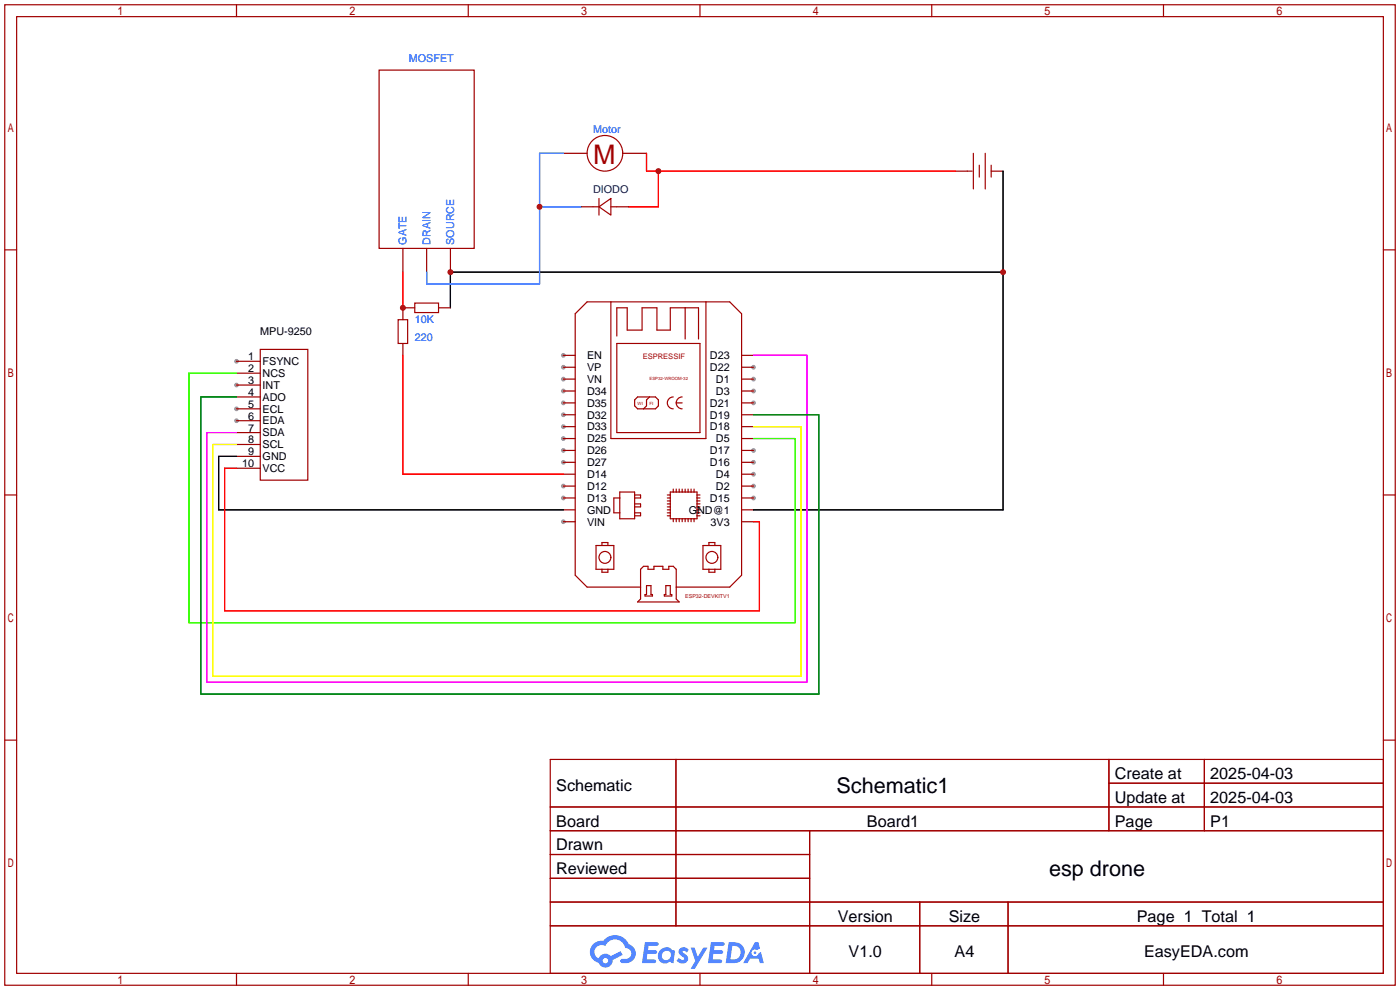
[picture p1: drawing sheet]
<svg xmlns="http://www.w3.org/2000/svg" width="299mm" height="212mm" viewBox="0 0 299 212" stroke-linecap="round" stroke-linejoin="round" font-family="sans-serif">
<g fill="#999">
<circle cx="161" cy="106.4" r=".51"/>
<circle cx="161" cy="103.9" r=".51"/>
<circle cx="161" cy="101.3" r=".51"/>
<circle cx="161" cy="98.8" r=".51"/>
<circle cx="161" cy="96.3" r=".51"/>
<circle cx="161" cy="86.1" r=".51"/>
<circle cx="161" cy="83.6" r=".51"/>
<circle cx="161" cy="81" r=".51"/>
<circle cx="161" cy="78.5" r=".51"/>
<circle cx="120.4" cy="75.9" r=".51"/>
<circle cx="120.4" cy="78.5" r=".51"/>
<circle cx="120.4" cy="81" r=".51"/>
<circle cx="120.4" cy="83.6" r=".51"/>
<circle cx="120.4" cy="86.1" r=".51"/>
<circle cx="120.4" cy="88.6" r=".51"/>
<circle cx="120.4" cy="91.2" r=".51"/>
<circle cx="120.4" cy="93.7" r=".51"/>
<circle cx="120.4" cy="96.3" r=".51"/>
<circle cx="120.4" cy="98.8" r=".51"/>
<circle cx="120.4" cy="103.9" r=".51"/>
<circle cx="120.4" cy="106.4" r=".51"/>
<circle cx="120.4" cy="111.5" r=".51"/>
<circle cx="50.5" cy="77.2" r=".51"/>
<circle cx="50.5" cy="82.3" r=".51"/>
<circle cx="50.5" cy="87.4" r=".51"/>
<circle cx="50.5" cy="89.9" r=".51"/>
</g>
<g fill="none" stroke="#a10000" stroke-width=".25">
<path d="M1 1h297.2v209.6h-297.2zM3.6 3.6h292.1v204.4h-292.1zM50.5 1v2.6M100.1 1v2.6M149.6 1v2.6M199.1 1v2.6M248.7 1v2.6M1 53.4h2.6M295.7 53.4h2.5M1 105.8h2.6M295.7 105.8h2.5M1 158.2h2.6"/>
<path d="M295.7 158.2h2.5M117.6 162.3h178.1v45.7h-178.1zM117.6 172.5h178.1M117.6 177.5h178.1M144.5 162.3v35.6M173 177.5v30.5M237 162.3v15.2M237 167.4h58.7M257.4 162.3v15.2M117.6 182.6h55.4M117.6 192.8h178.1M117.6 187.7h55.4"/>
<path d="M117.6 197.9h178.1M196.6 192.8v15.2M215.4 192.8v15.2M50.5 208v2.6M100.1 208v2.6M149.6 208v2.6M199.1 208v2.6M248.7 208v2.6"/>
</g>
<g fill="#5487ff">
<path d="M145.3 202.7a1.3 1.3 0 0 1 1.9 .3l-.4 .6a.54 .54 0 0 0-.9-.2l.1 .2a1.34 1.34 0 0 1 .9 1.8 1.47 1.47 0 0 1-2.3-.1l.5-.6 .8 .5a.31 .31 0 0 0 .4-.3 .31 .31 0 0 0-.3-.4 1.12 1.12 0 0 1-.7-1.8z"/>
<path d="M147.6 202.5h.9l.6 2 1.2-2h.9l-2.7 4.6h-.9l1-1.7z"/>
<path d="M137.8 201.4h1.7a1.31 1.31 0 0 1 1.2 .2 .4 .4 0 0 1-.3 .5l-1.8 .1-.1 .9h1.6a.4 .4 0 0 1 .4 .4 .4 .4 0 0 1-.5 .4h-1.6l-.2 1.2h1.4a.46 .46 0 0 1 .5 0 .46 .46 0 0 1 .1 .5l-.4 .2h-2.6z"/>
<path d="M151.9 201.4h1.7a1.32 1.32 0 0 1 1.2 .2 .39 .39 0 0 1-.3 .5l-1.8 .1-.1 .9h1.6a.4 .4 0 0 1 .4 .4 .4 .4 0 0 1-.4 .4h-1.7l-.2 1.2h1.4a.46 .46 0 0 1 .5 0 .46 .46 0 0 1 .1 .5l-.4 .2h-2.6z"/>
<path d="M161.3 201.4h.8l.3 1.3-.6 .4a.75 .75 0 0 0-1.1 .3 .75 .75 0 0 0 .5 1 .75 .75 0 0 0 .9-.7l.5-.2 .6 2.3h-.8l-.3-.9h-1.8l-.5 .9h-1z"/>
<path d="M155.7 201.4l-.6 4.4h1.5a2.27 2.27 0 0 0 2.6-2.2 2.27 2.27 0 0 0-2.7-2.2zM156.5 202.1a1.5 1.5 0 0 1 1.8 1.6 1.5 1.5 0 0 1-1.9 1.4h-.3z"/>
<path d="M141.2 203a1.6 1.6 0 0 0-.3 2.3 1.6 1.6 0 0 0 2.3 .2l.7 .3 .3-2.4-.1-.3-.5-.1a1.58 1.58 0 0 0-2.4 0zM141.8 203.5a.98 .98 0 0 1 1.6 .4 .98 .98 0 0 1-1.1 1.3 .94 .94 0 0 1-.9-.7 .94 .94 0 0 1 .4-1z"/>
<path d="M126.8 201.8a2.37 2.37 0 0 0 1.1 4 1.54 1.54 0 0 0 1.8 1 1.54 1.54 0 0 0 1.2-1.6l2.2-1.1-.5-.8-2 1a1.57 1.57 0 0 0-2.7 .5 1.5 1.5 0 0 1-.7-2.1 1.5 1.5 0 0 1 2.2-.5 2.23 2.23 0 0 1 2.3-1.4 2.23 2.23 0 0 1 2 1.8 1.16 1.16 0 0 1 1.2 1.1 1.16 1.16 0 0 1-1.1 1.2h-.7a.47 .47 0 0 0-.5 .4 .47 .47 0 0 0 .4 .5 2.17 2.17 0 0 0 2.5-.9 2.17 2.17 0 0 0-.3-2.7l-.8-.4a3.2 3.2 0 0 0-5.5-.7l-1.1 .1zM128.8 205.3a.6 .6 0 0 1 1.2 0 .6 .6 0 0 1-1.2 0z"/>
<circle cx="161.4" cy="203.6" r=".28"/>
</g>
<g fill="none" stroke="#a10000" stroke-width=".25">
<path d="M81 15h20.3v38.1h-20.3zM206.8 36.6h1M208 32.8v7.6M209.3 35.3v2.5M210.6 32.8v7.6M211.8 35.3v2.5M126.7 44.2h1.3M128 44.2l2.6-1.8v3.6zM128 42.4v3.6M130.6 44.2h1.2M55.6 74.7h10.2v27.9h-10.2zM85.1 68.3h2v5.1h-2z"/>
<path d="M88.6 64.8h5.1v2h-5.1zM130.6 64.5v29.2h20.3v-29.2M131.8 71.8v-6h2.2v4.7h3.2v-4.7h3.2v4.7h2.9v-4.7h6v6.7M131.8 73.4h17.8v19.1h-17.8zM146.4 65.8v6.7M136.3 84.8h3.8l.6 .7v1.2l-.6 .7h-3.8l-.7-.7v-1.2zM138.8 84.8l-.6 .7v1.2l-.7 .7M143.9 84.8a1.27 1.27 0 0 0-1.3 1.3 1.27 1.27 0 0 0 1.3 1.3M144.5 86.1a1.27 1.27 0 0 0 1.3 1.3M144.5 86.1h1.3M145.8 84.8a1.27 1.27 0 0 0-1.3 1.3M127.4 116.6h3.8v5.1h-3.8z"/>
<path d="M128.7 116.6v-.6h1.2v.6M132.5 106.4h-1.3v3.2h1.3M132.5 105.2h3.1v5.7h-3.1zM135.6 105.8h1.3v.6h-1.3M135.6 109.6h1.3v.6h-1.3M135.6 107.7h1.3v.6h-1.3M142.6 106.4h.7M142.6 109.6h.7M142.6 110.2h.7M142.6 108.3h.7M142.6 107.7h.7M142.6 105.8h.7"/>
<path d="M142.6 109h.7M142.6 107.1h.7M143.3 105.2h5.7v5.7h-5.7zM143.9 104.5v.7M143.9 110.9v.6M144.5 104.5v.7M144.5 110.9v.6M145.2 104.5v.7M145.2 110.9v.6M145.8 104.5v.7M145.8 110.9v.6M146.4 104.5v.7"/>
<path d="M146.4 110.9v.6M147.1 104.5v.7M147.1 110.9v.6M147.7 104.5v.7M147.7 110.9v.6M148.3 104.5v.7M148.3 110.9v.6M149 106.4h.6M149 109.6h.6M149 110.2h.6M149 108.3h.6M149 107.7h.6"/>
<path d="M149 105.8h.6M149 109h.6M149 107.1h.6M150.2 116.6h3.9v5.1h-3.9zM151.5 116.6v-.6h1.3v.6M128.7 121.7v.6h1.2v-.6M136.9 125.5h-11.4l-2.6-2.6v-55.8l2.6-2.6h30.5l2.5 2.6v55.8l-2.5 2.6h-11.5M136.9 121.7l.6-.7h1v.7h1.3v-.7h1.9v.7h1.2v-.7h1l.6 .7v6.3l.7 .7h-8.9l.6-.7zM138.2 125.2h.9v1.9h.3v.3h-1.5v-.3h.3zM142.3 125.2h1v1.9h.3v.3h-1.6v-.3h.3zM151.5 121.7v.6h1.3v-.6"/>
<circle cx="129.3" cy="32.8" r="3.8"/>
<circle cx="129.3" cy="119.1" r="1.27"/>
<circle cx="152.1" cy="119.1" r="1.27"/>
</g>
<g fill="none" stroke="#870000" stroke-width=".25">
<path d="M120.4 32.8h5.1M133.1 32.8h5.1M204.2 36.6h2.6M211.8 36.6h2.6M86.1 53.1v5.1M91.2 53.1v5.1M96.3 53.1v5.1M124.2 44.2h2.5M131.8 44.2h2.6M50.5 77.2h5.1M50.5 79.8h5.1M86.1 73.4v2.5"/>
<path d="M88.6 65.8h-2.5v2.5M93.7 65.8h2.6M120.4 78.5h2.5M120.4 75.9h2.5M158.5 78.5h2.5M158.5 75.9h2.5M50.5 82.3h5.1M50.5 84.8h5.1M50.5 87.4h5.1M50.5 89.9h5.1M50.5 92.5h5.1M50.5 95h5.1"/>
<path d="M50.5 97.5h5.1M120.4 98.8h2.5M120.4 96.3h2.5M120.4 93.7h2.5M120.4 91.2h2.5M120.4 88.6h2.5M120.4 86.1h2.5M120.4 83.6h2.5M120.4 81h2.5M158.5 98.8h2.5M158.5 96.3h2.5M158.5 93.7h2.5"/>
<path d="M158.5 91.2h2.5M158.5 88.6h2.5M158.5 86.1h2.5M158.5 83.6h2.5M158.5 81h2.5M50.5 100.1h5.1M120.4 111.5h2.5M120.4 109h2.5M120.4 106.4h2.5M120.4 103.9h2.5M120.4 101.3h2.5M158.5 111.5h2.5"/>
<path d="M158.5 109h2.5M158.5 106.4h2.5M158.5 103.9h2.5M158.5 101.3h2.5"/>
</g>
<path d="M138.2 32.8v3.8h66M140.7 36.6v7.6h-6.3M86.1 58.2v7.6M86.1 75.9v25.4h34.3M50.5 100.1h-2.5v30.5h114.3v-19.1h-1.3" fill="none" stroke="#f00" stroke-width=".25"/>
<path d="M214.4 36.6v72.4h-53.4M214.4 58.2h-118.1v7.6M50.5 97.5h-3.8v11.5h73.7" fill="none" stroke="#000" stroke-width=".25"/>
<path d="M120.4 32.8h-5.1v27.9h-24.1v-2.5M115.3 44.2h8.9" fill="none" stroke="#09f" stroke-width=".25"/>
<path d="M50.5 79.8h-10.1v53.3h129.5v-39.4h-8.9" fill="none" stroke="#3f0" stroke-width=".25"/>
<path d="M161 91.2h10.2v53.3h-125.7v-49.5h5" fill="none" stroke="#ff0" stroke-width=".25"/>
<path d="M161 75.9h11.5v69.9h-128.3v-53.3h6.3" fill="none" stroke="#f0f" stroke-width=".25"/>
<path d="M50.5 84.8h-7.6v63.5h132.1v-59.7h-14" fill="none" stroke="#008700" stroke-width=".25"/>
<g fill="#c00">
<circle cx="140.7" cy="36.6" r=".63"/>
<circle cx="214.4" cy="58.2" r=".63"/>
<circle cx="96.3" cy="58.2" r=".63"/>
<circle cx="86.1" cy="65.8" r=".63"/>
<circle cx="115.3" cy="44.2" r=".63"/>
</g>
<text font-size="5.8" fill="#a00000" x="126.7" y="35">M</text>
<g font-size="4.6">
<text x="178.8" y="169.4">Schematic1</text>
<text x="224.2" y="187.2">esp drone</text>
</g>
<g font-size="3.5">
<text x="238.3" y="166.5">Create at</text>
<text x="258.7" y="166.5">2025-04-03</text>
<text x="118.9" y="169.1">Schematic</text>
<text x="238.3" y="171.6">Update at</text>
<text x="258.7" y="171.6">2025-04-03</text>
<text x="118.9" y="176.7">Board</text>
<text x="185.3" y="176.7">Board1</text>
<text x="238.3" y="176.7">Page</text>
<text x="258.7" y="176.7">P1</text>
<text x="118.9" y="181.8">Drawn</text>
<text x="118.9" y="186.8">Reviewed</text>
<text x="179.1" y="197">Version</text>
<text x="202.8" y="197">Size</text>
<text x="243" y="197">Page 1 Total 1</text>
<text x="181.4" y="204.6">V1.0</text>
<text x="204" y="204.6">A4</text>
<text x="244.5" y="204.6">EasyEDA.com</text>
</g>
<g font-size="2.3" fill="#00f">
<text x="87.4" y="13.3">MOSFET</text>
<text x="126.7" y="28.5">Motor</text>
<text x="86.9" y="52.3" transform="rotate(-90 86.9 52.3)">GATE</text>
<text x="92" y="52.3" transform="rotate(-90 92 52.3)">DRAIN</text>
<text x="97.1" y="52.3" transform="rotate(-90 97.1 52.3)">SOURCE</text>
<text x="88.6" y="69.1">10K</text>
<text x="88.6" y="72.9">220</text>
</g>
<text font-size="2.3" fill="#000080" x="126.7" y="41.2">DIODO</text>
<g font-size="2.3">
<text x="55.6" y="71.7">MPU-9250</text>
<text x="53.1" y="77">1</text>
<text x="125.5" y="76.8">EN</text>
<text x="151.7" y="76.8">D23</text>
<text x="53.1" y="79.5">2</text>
<text x="53.1" y="82.1">3</text>
<text x="56.1" y="78">FSYNC</text>
<text x="56.1" y="80.5">NCS</text>
<text x="56.1" y="83.1">INT</text>
<text x="125.5" y="79.3">VP</text>
<text x="125.5" y="81.8">VN</text>
<text x="151.7" y="79.3">D22</text>
<text x="153" y="81.8">D1</text>
<text x="53.1" y="84.6">4</text>
<text x="53.1" y="87.1">5</text>
<text x="53.1" y="89.7">6</text>
<text x="56.1" y="85.6">ADO</text>
<text x="56.1" y="88.2">ECL</text>
<text x="125.5" y="84.4">D34</text>
<text x="125.5" y="86.9">D35</text>
<text x="125.5" y="89.5">D32</text>
<text x="151.7" y="89.5">D19</text>
<text x="151.7" y="86.9">D21</text>
<text x="153" y="84.4">D3</text>
<text x="53.1" y="92.2">7</text>
<text x="53.1" y="94.8">8</text>
<text x="56.1" y="90.7">EDA</text>
<text x="56.1" y="93.2">SDA</text>
<text x="56.1" y="95.8">SCL</text>
<text x="125.5" y="92">D33</text>
<text x="125.5" y="94.5">D25</text>
<text x="151.7" y="92">D18</text>
<text x="153" y="94.5">D5</text>
<text x="51.8" y="99.8">10</text>
<text x="53.1" y="97.3">9</text>
<text x="56.1" y="98.3">GND</text>
<text x="56.1" y="100.9">VCC</text>
<text x="125.5" y="97.1">D26</text>
<text x="125.5" y="99.6">D27</text>
<text x="151.7" y="99.6">D16</text>
<text x="151.7" y="97.1">D17</text>
<text x="125.5" y="102.2">D14</text>
<text x="125.5" y="104.7">D12</text>
<text x="125.5" y="107.2">D13</text>
<text x="151.7" y="107.2">D15</text>
<text x="153" y="104.7">D2</text>
<text x="153" y="102.2">D4</text>
<text x="125.5" y="109.8">GND</text>
<text x="125.5" y="112.3">VIN</text>
<text x="147.2" y="109.8">GND@1</text>
<text x="151.8" y="112.3">3V3</text>
</g>
<text font-size="1.6" fill="#a00000" x="137.4" y="76.8">ESPRESSIF</text>
<text font-size="1.2" fill="#a00000" x="146.4" y="127.8">ESP32-DEVKITV1</text>
<g font-size=".9" fill="#a00000">
<text x="138.8" y="81.2">ESP32-WROOM-32</text>
<text x="136.3" y="86.6">WI</text>
<text x="138.8" y="86.6">FI</text>
</g>
</svg>
